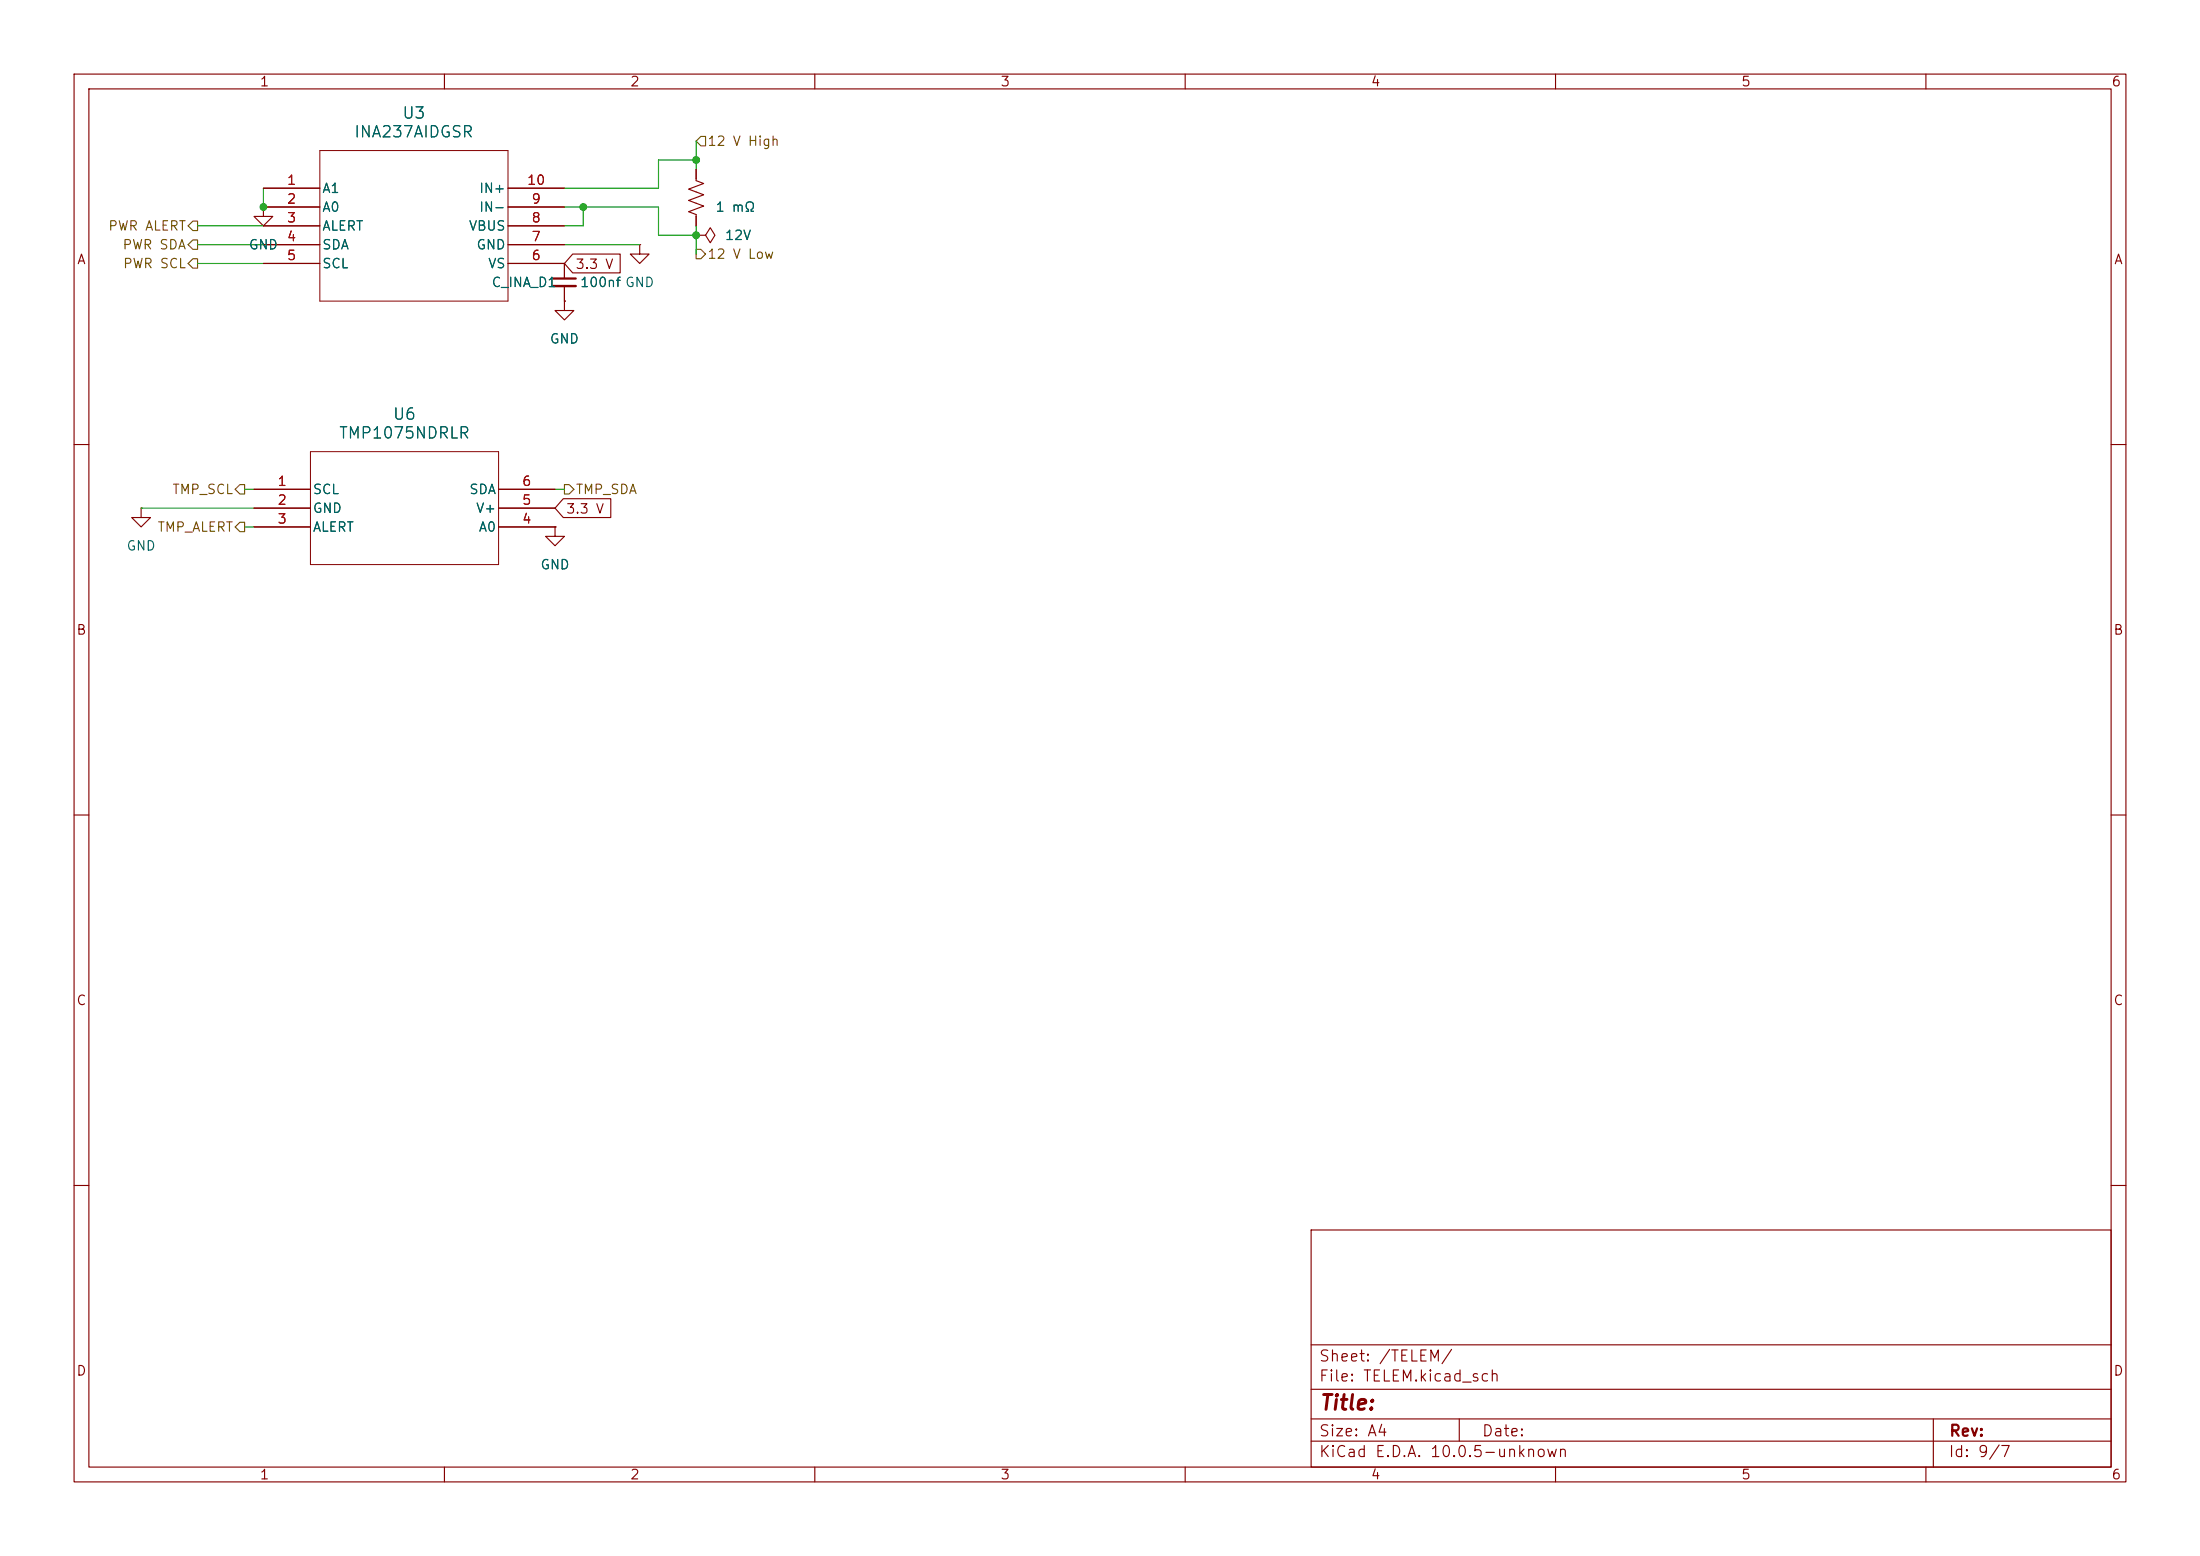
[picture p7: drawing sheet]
(kicad_sch
 (version 20260306)
 (generator "eeschema")
 (generator_version "10.0")
 (paper "A4")
 (lib_symbols
  (symbol "Device:C_Small"
   (pin_numbers (hide yes))
   (pin_names
    (offset 0.254) (hide yes)) (exclude_from_sim no) (in_bom yes) (on_board yes)
   (in_pos_files yes)
   (duplicate_pin_numbers_are_jumpers no)
   (property "Reference" "C" (at 0.254 1.778 0) (show_name no) (do_not_autoplace no) (effects (font (size 1.27 1.27)) (justify left)))
   (property "Value" "C_Small" (at 0.254 -2.032 0) (show_name no) (do_not_autoplace no) (effects (font (size 1.27 1.27)) (justify left)))
   (property "Footprint" "" (at 0 0 0) (show_name no) (do_not_autoplace no) (hide yes) (effects (font (size 1.27 1.27))))
   (property "Datasheet" "" (at 0 0 0) (show_name no) (do_not_autoplace no) (hide yes) (effects (font (size 1.27 1.27))))
   (property "Description" "Unpolarized capacitor, small symbol" (at 0 0 0) (show_name no) (do_not_autoplace no) (hide yes) (effects (font (size 1.27 1.27))))
   (symbol "C_Small_0_1"
    (polyline (pts (xy -1.524 0.508) (xy 1.524 0.508)) (stroke (width 0.3048) (type default)) (fill (type none)))
    (polyline (pts (xy -1.524 -0.508) (xy 1.524 -0.508)) (stroke (width 0.3302) (type default)) (fill (type none))))
   (symbol "C_Small_1_1"
    (pin passive line (at 0 2.54 270) (length 2.032) (name "" (effects (font (size 1.27 1.27)))) (number "1" (effects (font (size 1.27 1.27)))))
    (pin passive line (at 0 -2.54 90) (length 2.032) (name "" (effects (font (size 1.27 1.27)))) (number "2" (effects (font (size 1.27 1.27))))))
   (embedded_fonts no))
  (symbol "Device:R_US"
   (pin_numbers (hide yes))
   (pin_names
    (offset 0)) (exclude_from_sim no) (in_bom yes) (on_board yes)
   (in_pos_files yes)
   (duplicate_pin_numbers_are_jumpers no)
   (property "Reference" "R" (at 2.54 0 90) (show_name no) (do_not_autoplace no) (effects (font (size 1.27 1.27))))
   (property "Value" "R_US" (at -2.54 0 90) (show_name no) (do_not_autoplace no) (effects (font (size 1.27 1.27))))
   (property "Footprint" "" (at 1.016 -0.254 90) (show_name no) (do_not_autoplace no) (hide yes) (effects (font (size 1.27 1.27))))
   (property "Datasheet" "" (at 0 0 0) (show_name no) (do_not_autoplace no) (hide yes) (effects (font (size 1.27 1.27))))
   (property "Description" "Resistor, US symbol" (at 0 0 0) (show_name no) (do_not_autoplace no) (hide yes) (effects (font (size 1.27 1.27))))
   (symbol "R_US_0_1"
    (polyline (pts (xy 0 2.286) (xy 0 2.54)) (stroke (width 0) (type default)) (fill (type none)))
    (polyline (pts (xy 0 2.286) (xy 1.016 1.905) (xy 0 1.524) (xy -1.016 1.143) (xy 0 0.762)) (stroke (width 0) (type default)) (fill (type none)))
    (polyline (pts (xy 0 0.762) (xy 1.016 0.381) (xy 0 0) (xy -1.016 -0.381) (xy 0 -0.762)) (stroke (width 0) (type default)) (fill (type none)))
    (polyline (pts (xy 0 -0.762) (xy 1.016 -1.143) (xy 0 -1.524) (xy -1.016 -1.905) (xy 0 -2.286)) (stroke (width 0) (type default)) (fill (type none)))
    (polyline (pts (xy 0 -2.286) (xy 0 -2.54)) (stroke (width 0) (type default)) (fill (type none))))
   (symbol "R_US_1_1"
    (pin passive line (at 0 3.81 270) (length 1.27) (name "" (effects (font (size 1.27 1.27)))) (number "1" (effects (font (size 1.27 1.27)))))
    (pin passive line (at 0 -3.81 90) (length 1.27) (name "" (effects (font (size 1.27 1.27)))) (number "2" (effects (font (size 1.27 1.27))))))
   (embedded_fonts no))
  (symbol "power:GND"
   (power global)
   (pin_numbers (hide yes))
   (pin_names
    (offset 0) (hide yes)) (exclude_from_sim no) (in_bom yes) (on_board yes)
   (in_pos_files yes)
   (duplicate_pin_numbers_are_jumpers no)
   (property "Reference" "#PWR" (at 0 -6.35 0) (show_name no) (do_not_autoplace no) (hide yes) (effects (font (size 1.27 1.27))))
   (property "Value" "GND" (at 0 -3.81 0) (show_name no) (do_not_autoplace no) (effects (font (size 1.27 1.27))))
   (property "Footprint" "" (at 0 0 0) (show_name no) (do_not_autoplace no) (hide yes) (effects (font (size 1.27 1.27))))
   (property "Datasheet" "" (at 0 0 0) (show_name no) (do_not_autoplace no) (hide yes) (effects (font (size 1.27 1.27))))
   (property "Description" "Power symbol creates a global label with name \"GND\" , ground" (at 0 0 0) (show_name no) (do_not_autoplace no) (hide yes) (effects (font (size 1.27 1.27))))
   (symbol "GND_0_1"
    (polyline (pts (xy 0 0) (xy 0 -1.27) (xy 1.27 -1.27) (xy 0 -2.54) (xy -1.27 -1.27) (xy 0 -1.27)) (stroke (width 0) (type default)) (fill (type none))))
   (symbol "GND_1_1"
    (pin power_in line (at 0 0 270) (length 0) (name "" (effects (font (size 1.27 1.27)))) (number "1" (effects (font (size 1.27 1.27))))))
   (embedded_fonts no))
  (symbol "power:PWR_FLAG"
   (power global)
   (pin_numbers (hide yes))
   (pin_names
    (offset 0) (hide yes)) (exclude_from_sim no) (in_bom yes) (on_board yes)
   (in_pos_files yes)
   (duplicate_pin_numbers_are_jumpers no)
   (property "Reference" "#FLG" (at 0 1.905 0) (show_name no) (do_not_autoplace no) (hide yes) (effects (font (size 1.27 1.27))))
   (property "Value" "PWR_FLAG" (at 0 3.81 0) (show_name no) (do_not_autoplace no) (effects (font (size 1.27 1.27))))
   (property "Footprint" "" (at 0 0 0) (show_name no) (do_not_autoplace no) (hide yes) (effects (font (size 1.27 1.27))))
   (property "Datasheet" "" (at 0 0 0) (show_name no) (do_not_autoplace no) (hide yes) (effects (font (size 1.27 1.27))))
   (property "Description" "Special symbol for telling ERC where power comes from" (at 0 0 0) (show_name no) (do_not_autoplace no) (hide yes) (effects (font (size 1.27 1.27))))
   (symbol "PWR_FLAG_0_0"
    (pin power_out line (at 0 0 90) (length 0) (name "" (effects (font (size 1.27 1.27)))) (number "1" (effects (font (size 1.27 1.27))))))
   (symbol "PWR_FLAG_0_1"
    (polyline (pts (xy 0 0) (xy 0 1.27) (xy -1.016 1.905) (xy 0 2.54) (xy 1.016 1.905) (xy 0 1.27)) (stroke (width 0) (type default)) (fill (type none))))
   (embedded_fonts no))
  (symbol "rov_sensors:INA237AIDGSR"
   (pin_names
    (offset 0.254)) (exclude_from_sim no) (in_bom yes) (on_board yes)
   (in_pos_files yes)
   (duplicate_pin_numbers_are_jumpers no)
   (property "Reference" "U3" (at 20.32 10.16 0) (show_name no) (do_not_autoplace no) (effects (font (size 1.524 1.524))))
   (property "Value" "INA237AIDGSR" (at 20.32 7.62 0) (show_name no) (do_not_autoplace no) (effects (font (size 1.524 1.524))))
   (property "Footprint" "rov_sensors:VSSOP_IDGSR_TEX" (at 0 0 0) (show_name no) (do_not_autoplace no) (hide yes) (effects (font (size 1.27 1.27)
    (italic yes))))
   (property "Datasheet" "https://www.ti.com/lit/ds/symlink/ina237.pdf" (at 0 0 0) (show_name no) (do_not_autoplace no) (hide yes) (effects (font (size 1.27 1.27)
    (italic yes))))
   (property "Description" "85V, 16-Bit, High-Precision Current/Voltage/Power Monitor with I2C" (at 0 0 0) (show_name no) (do_not_autoplace no) (hide yes) (effects (font (size 1.27 1.27))))
   (property "Manufacturer" "Texas Instruments" (at 0 0 0) (show_name no) (do_not_autoplace no) (hide yes) (effects (font (size 1.27 1.27))))
   (property "MPN" "INA237AIDGSR" (at 0 0 0) (show_name no) (do_not_autoplace no) (hide yes) (effects (font (size 1.27 1.27))))
   (property "DigiKey" "296-INA237AIDGSRCT-ND" (at 0 0 0) (show_name no) (do_not_autoplace no) (hide yes) (effects (font (size 1.27 1.27))))
   (property "Temp_Range" "-40°C to 125°C" (at 0 0 0) (show_name no) (do_not_autoplace no) (hide yes) (effects (font (size 1.27 1.27))))
   (property "Category" "Sensors" (at 0 0 0) (show_name no) (do_not_autoplace no) (hide yes) (effects (font (size 1.27 1.27))))
   (property "Verified" "Yes" (at 0 0 0) (show_name no) (do_not_autoplace no) (hide yes) (effects (font (size 1.27 1.27))))
   (property "ki_locked" "" (at 0 0 0) (show_name no) (do_not_autoplace no) (effects (font (size 1.27 1.27))))
   (symbol "INA237AIDGSR_0_1"
    (polyline (pts (xy 7.62 5.08) (xy 7.62 -15.24)) (stroke (width 0.127) (type default)) (fill (type none)))
    (polyline (pts (xy 7.62 -15.24) (xy 33.02 -15.24)) (stroke (width 0.127) (type default)) (fill (type none)))
    (polyline (pts (xy 33.02 5.08) (xy 7.62 5.08)) (stroke (width 0.127) (type default)) (fill (type none)))
    (polyline (pts (xy 33.02 -15.24) (xy 33.02 5.08)) (stroke (width 0.127) (type default)) (fill (type none)))
    (pin bidirectional line (at 0 0 0) (length 7.62) (name "A1" (effects (font (size 1.27 1.27)))) (number "1" (effects (font (size 1.27 1.27)))))
    (pin bidirectional line (at 0 -2.54 0) (length 7.62) (name "A0" (effects (font (size 1.27 1.27)))) (number "2" (effects (font (size 1.27 1.27)))))
    (pin unspecified line (at 0 -5.08 0) (length 7.62) (name "ALERT" (effects (font (size 1.27 1.27)))) (number "3" (effects (font (size 1.27 1.27)))))
    (pin unspecified line (at 0 -7.62 0) (length 7.62) (name "SDA" (effects (font (size 1.27 1.27)))) (number "4" (effects (font (size 1.27 1.27)))))
    (pin unspecified line (at 0 -10.16 0) (length 7.62) (name "SCL" (effects (font (size 1.27 1.27)))) (number "5" (effects (font (size 1.27 1.27)))))
    (pin unspecified line (at 40.64 -10.16 180) (length 7.62) (name "VS" (effects (font (size 1.27 1.27)))) (number "6" (effects (font (size 1.27 1.27)))))
    (pin unspecified line (at 40.64 -5.08 180) (length 7.62) (name "VBUS" (effects (font (size 1.27 1.27)))) (number "8" (effects (font (size 1.27 1.27)))))
    (pin input line (at 40.64 -2.54 180) (length 7.62) (name "IN-" (effects (font (size 1.27 1.27)))) (number "9" (effects (font (size 1.27 1.27)))))
    (pin input line (at 40.64 0 180) (length 7.62) (name "IN+" (effects (font (size 1.27 1.27)))) (number "10" (effects (font (size 1.27 1.27))))))
   (symbol "INA237AIDGSR_1_1"
    (pin power_in line (at 40.64 -7.62 180) (length 7.62) (name "GND" (effects (font (size 1.27 1.27)))) (number "7" (effects (font (size 1.27 1.27))))))
   (embedded_fonts no))
  (symbol "tmpsensor:TMP1075NDRLR"
   (pin_names
    (offset 0.254)) (exclude_from_sim no) (in_bom yes) (on_board yes)
   (in_pos_files yes)
   (duplicate_pin_numbers_are_jumpers no)
   (property "Reference" "U6" (at 20.32 10.16 0) (show_name no) (do_not_autoplace no) (effects (font (size 1.524 1.524))))
   (property "Value" "TMP1075NDRLR" (at 20.32 7.62 0) (show_name no) (do_not_autoplace no) (effects (font (size 1.524 1.524))))
   (property "Footprint" "SOT5X3-6_DRL_TEX" (at 0 0 0) (show_name no) (do_not_autoplace no) (hide yes) (effects (font (size 1.27 1.27)
    (italic yes))))
   (property "Datasheet" "https://www.ti.com/lit/gpn/tmp1075" (at 0 0 0) (show_name no) (do_not_autoplace no) (hide yes) (effects (font (size 1.27 1.27)
    (italic yes))))
   (property "Description" "" (at 0 0 0) (show_name no) (do_not_autoplace no) (hide yes) (effects (font (size 1.27 1.27))))
   (property "ki_locked" "" (at 0 0 0) (show_name no) (do_not_autoplace no) (effects (font (size 1.27 1.27))))
   (symbol "TMP1075NDRLR_0_1"
    (polyline (pts (xy 7.62 5.08) (xy 7.62 -10.16)) (stroke (width 0.127) (type default)) (fill (type none)))
    (polyline (pts (xy 7.62 -10.16) (xy 33.02 -10.16)) (stroke (width 0.127) (type default)) (fill (type none)))
    (polyline (pts (xy 33.02 5.08) (xy 7.62 5.08)) (stroke (width 0.127) (type default)) (fill (type none)))
    (polyline (pts (xy 33.02 -10.16) (xy 33.02 5.08)) (stroke (width 0.127) (type default)) (fill (type none)))
    (pin input line (at 0 0 0) (length 7.62) (name "SCL" (effects (font (size 1.27 1.27)))) (number "1" (effects (font (size 1.27 1.27)))))
    (pin output line (at 0 -5.08 0) (length 7.62) (name "ALERT" (effects (font (size 1.27 1.27)))) (number "3" (effects (font (size 1.27 1.27)))))
    (pin input line (at 40.64 -5.08 180) (length 7.62) (name "A0" (effects (font (size 1.27 1.27)))) (number "4" (effects (font (size 1.27 1.27)))))
    (pin power_in line (at 40.64 -2.54 180) (length 7.62) (name "V+" (effects (font (size 1.27 1.27)))) (number "5" (effects (font (size 1.27 1.27)))))
    (pin bidirectional line (at 40.64 0 180) (length 7.62) (name "SDA" (effects (font (size 1.27 1.27)))) (number "6" (effects (font (size 1.27 1.27))))))
   (symbol "TMP1075NDRLR_1_1"
    (pin power_in line (at 0 -2.54 0) (length 7.62) (name "GND" (effects (font (size 1.27 1.27)))) (number "2" (effects (font (size 1.27 1.27))))))
   (embedded_fonts no)))
 (junction
  (at 35.56 27.94)
  (diameter 0)
  (color 0 0 0 0))
 (junction
  (at 93.98 31.75)
  (diameter 0)
  (color 0 0 0 0))
 (junction
  (at 93.98 21.59)
  (diameter 0)
  (color 0 0 0 0))
 (junction
  (at 78.74 27.94)
  (diameter 0)
  (color 0 0 0 0))
 (wire
  (pts (xy 78.74 27.94) (xy 78.74 30.48))
  (stroke (width 0) (type default)))
 (wire
  (pts (xy 78.74 27.94) (xy 88.9 27.94))
  (stroke (width 0) (type default)))
 (wire
  (pts (xy 76.2 25.4) (xy 88.9 25.4))
  (stroke (width 0) (type default)))
 (wire
  (pts (xy 26.67 35.56) (xy 35.56 35.56))
  (stroke (width 0) (type default)))
 (wire
  (pts (xy 93.98 30.48) (xy 93.98 31.75))
  (stroke (width 0) (type default)))
 (wire
  (pts (xy 26.67 30.48) (xy 35.56 30.48))
  (stroke (width 0) (type default)))
 (wire
  (pts (xy 93.98 19.05) (xy 93.98 21.59))
  (stroke (width 0) (type default)))
 (wire
  (pts (xy 26.67 33.02) (xy 35.56 33.02))
  (stroke (width 0) (type default)))
 (wire
  (pts (xy 33.02 71.12) (xy 34.29 71.12))
  (stroke (width 0) (type default)))
 (wire
  (pts (xy 86.36 33.02) (xy 76.2 33.02))
  (stroke (width 0) (type default)))
 (wire
  (pts (xy 19.05 68.58) (xy 34.29 68.58))
  (stroke (width 0) (type default)))
 (wire
  (pts (xy 88.9 31.75) (xy 88.9 27.94))
  (stroke (width 0) (type default)))
 (wire
  (pts (xy 33.02 66.04) (xy 34.29 66.04))
  (stroke (width 0) (type default)))
 (wire
  (pts (xy 88.9 21.59) (xy 93.98 21.59))
  (stroke (width 0) (type default)))
 (wire
  (pts (xy 88.9 21.59) (xy 88.9 25.4))
  (stroke (width 0) (type default)))
 (wire
  (pts (xy 74.93 66.04) (xy 76.2 66.04))
  (stroke (width 0) (type default)))
 (wire
  (pts (xy 76.2 30.48) (xy 78.74 30.48))
  (stroke (width 0) (type default)))
 (wire
  (pts (xy 93.98 31.75) (xy 93.98 34.29))
  (stroke (width 0) (type default)))
 (wire
  (pts (xy 35.56 25.4) (xy 35.56 27.94))
  (stroke (width 0) (type default)))
 (wire
  (pts (xy 88.9 31.75) (xy 93.98 31.75))
  (stroke (width 0) (type default)))
 (wire
  (pts (xy 93.98 21.59) (xy 93.98 22.86))
  (stroke (width 0) (type default)))
 (wire
  (pts (xy 76.2 27.94) (xy 78.74 27.94))
  (stroke (width 0) (type default)))
 (global_label "3.3 V"
  (shape input)
  (at 76.2 35.56 0)
  (fields_autoplaced yes)
  (effects (font (size 1.27 1.27)) (justify left))
  (property "Intersheetrefs" "${INTERSHEET_REFS}" (at 84.2652 35.56 0) (hide yes) (show_name no) (do_not_autoplace no) (effects (font (size 1.27 1.27)) (justify left))))
 (global_label "3.3 V"
  (shape input)
  (at 74.93 68.58 0)
  (fields_autoplaced yes)
  (effects (font (size 1.27 1.27)) (justify left))
  (property "Intersheetrefs" "${INTERSHEET_REFS}" (at 82.9952 68.58 0) (hide yes) (show_name no) (do_not_autoplace no) (effects (font (size 1.27 1.27)) (justify left))))
 (hierarchical_label "TMP_SCL"
  (shape output)
  (at 33.02 66.04 180)
  (effects (font (size 1.27 1.27)) (justify right)))
 (hierarchical_label "PWR SCL"
  (shape output)
  (at 26.67 35.56 180)
  (effects (font (size 1.27 1.27)) (justify right)))
 (hierarchical_label "12 V Low"
  (shape output)
  (at 93.98 34.29 0)
  (effects (font (size 1.27 1.27)) (justify left)))
 (hierarchical_label "PWR SDA"
  (shape output)
  (at 26.67 33.02 180)
  (effects (font (size 1.27 1.27)) (justify right)))
 (hierarchical_label "TMP_SDA"
  (shape output)
  (at 76.2 66.04 0)
  (effects (font (size 1.27 1.27)) (justify left)))
 (hierarchical_label "12 V High"
  (shape input)
  (at 93.98 19.05 0)
  (effects (font (size 1.27 1.27)) (justify left)))
 (hierarchical_label "TMP_ALERT"
  (shape output)
  (at 33.02 71.12 180)
  (effects (font (size 1.27 1.27)) (justify right)))
 (hierarchical_label "PWR ALERT"
  (shape output)
  (at 26.67 30.48 180)
  (effects (font (size 1.27 1.27)) (justify right)))
 (symbol
  (lib_id "power:PWR_FLAG")
  (at 93.98 31.75 270)
  (unit 1)
  (body_style 1)
  (exclude_from_sim no)
  (in_bom yes)
  (on_board yes)
  (in_pos_files yes)
  (dnp no)
  (fields_autoplaced yes)
  (property "Reference" "#FLG05" (at 95.885 31.75 0) (hide yes) (show_name no) (do_not_autoplace no) (effects (font (size 1.27 1.27))))
  (property "Value" "12V" (at 97.79 31.7499 90) (show_name no) (do_not_autoplace no) (effects (font (size 1.27 1.27)) (justify left)))
  (property "Footprint" "" (at 93.98 31.75 0) (hide yes) (show_name no) (do_not_autoplace no) (effects (font (size 1.27 1.27))))
  (property "Datasheet" "" (at 93.98 31.75 0) (hide yes) (show_name no) (do_not_autoplace no) (effects (font (size 1.27 1.27))))
  (property "Description" "Special symbol for telling ERC where power comes from" (at 93.98 31.75 0) (hide yes) (show_name no) (do_not_autoplace no) (effects (font (size 1.27 1.27))))
  (pin "1"))
 (symbol
  (lib_id "tmpsensor:TMP1075NDRLR")
  (at 34.29 66.04 0)
  (unit 1)
  (body_style 1)
  (exclude_from_sim no)
  (in_bom yes)
  (on_board yes)
  (in_pos_files yes)
  (dnp no)
  (fields_autoplaced yes)
  (property "Reference" "U6" (at 54.61 55.88 0) (show_name no) (do_not_autoplace no) (effects (font (size 1.524 1.524))))
  (property "Value" "TMP1075NDRLR" (at 54.61 58.42 0) (show_name no) (do_not_autoplace no) (effects (font (size 1.524 1.524))))
  (property "Footprint" "SOT5X3-6_DRL_TEX" (at 34.29 66.04 0) (hide yes) (show_name no) (do_not_autoplace no) (effects (font (size 1.27 1.27)
    (italic yes))))
  (property "Datasheet" "https://www.ti.com/lit/gpn/tmp1075" (at 34.29 66.04 0) (hide yes) (show_name no) (do_not_autoplace no) (effects (font (size 1.27 1.27)
    (italic yes))))
  (property "Description" "" (at 34.29 66.04 0) (hide yes) (show_name no) (do_not_autoplace no) (effects (font (size 1.27 1.27))))
  (pin "3")
  (pin "4")
  (pin "2")
  (pin "1")
  (pin "5")
  (pin "6"))
 (symbol
  (lib_id "rov_sensors:INA237AIDGSR")
  (at 35.56 25.4 0)
  (unit 1)
  (body_style 1)
  (exclude_from_sim no)
  (in_bom yes)
  (on_board yes)
  (in_pos_files yes)
  (dnp no)
  (fields_autoplaced yes)
  (property "Reference" "U3" (at 55.88 15.24 0) (show_name no) (do_not_autoplace no) (effects (font (size 1.524 1.524))))
  (property "Value" "INA237AIDGSR" (at 55.88 17.78 0) (show_name no) (do_not_autoplace no) (effects (font (size 1.524 1.524))))
  (property "Footprint" "rov_sensors:VSSOP_IDGSR_TEX" (at 35.56 25.4 0) (hide yes) (show_name no) (do_not_autoplace no) (effects (font (size 1.27 1.27)
    (italic yes))))
  (property "Datasheet" "https://www.ti.com/lit/ds/symlink/ina237.pdf" (at 35.56 25.4 0) (hide yes) (show_name no) (do_not_autoplace no) (effects (font (size 1.27 1.27)
    (italic yes))))
  (property "Description" "85V, 16-Bit, High-Precision Current/Voltage/Power Monitor with I2C" (at 35.56 25.4 0) (hide yes) (show_name no) (do_not_autoplace no) (effects (font (size 1.27 1.27))))
  (property "Manufacturer" "Texas Instruments" (at 35.56 25.4 0) (hide yes) (show_name no) (do_not_autoplace no) (effects (font (size 1.27 1.27))))
  (property "MPN" "INA237AIDGSR" (at 35.56 25.4 0) (hide yes) (show_name no) (do_not_autoplace no) (effects (font (size 1.27 1.27))))
  (property "DigiKey" "296-INA237AIDGSRCT-ND" (at 35.56 25.4 0) (hide yes) (show_name no) (do_not_autoplace no) (effects (font (size 1.27 1.27))))
  (property "Temp_Range" "-40°C to 125°C" (at 35.56 25.4 0) (hide yes) (show_name no) (do_not_autoplace no) (effects (font (size 1.27 1.27))))
  (property "Category" "Sensors" (at 35.56 25.4 0) (hide yes) (show_name no) (do_not_autoplace no) (effects (font (size 1.27 1.27))))
  (property "Verified" "Yes" (at 35.56 25.4 0) (hide yes) (show_name no) (do_not_autoplace no) (effects (font (size 1.27 1.27))))
  (pin "1")
  (pin "2")
  (pin "4")
  (pin "3")
  (pin "5")
  (pin "6")
  (pin "7")
  (pin "8")
  (pin "9")
  (pin "10"))
 (symbol
  (lib_id "power:GND")
  (at 74.93 71.12 0)
  (unit 1)
  (body_style 1)
  (exclude_from_sim no)
  (in_bom yes)
  (on_board yes)
  (in_pos_files yes)
  (dnp no)
  (fields_autoplaced yes)
  (property "Reference" "#PWR027" (at 74.93 77.47 0) (hide yes) (show_name no) (do_not_autoplace no) (effects (font (size 1.27 1.27))))
  (property "Value" "GND" (at 74.93 76.2 0) (show_name no) (do_not_autoplace no) (effects (font (size 1.27 1.27))))
  (property "Footprint" "" (at 74.93 71.12 0) (hide yes) (show_name no) (do_not_autoplace no) (effects (font (size 1.27 1.27))))
  (property "Datasheet" "" (at 74.93 71.12 0) (hide yes) (show_name no) (do_not_autoplace no) (effects (font (size 1.27 1.27))))
  (property "Description" "Power symbol creates a global label with name \"GND\" , ground" (at 74.93 71.12 0) (hide yes) (show_name no) (do_not_autoplace no) (effects (font (size 1.27 1.27))))
  (pin "1"))
 (symbol
  (lib_id "power:GND")
  (at 19.05 68.58 0)
  (unit 1)
  (body_style 1)
  (exclude_from_sim no)
  (in_bom yes)
  (on_board yes)
  (in_pos_files yes)
  (dnp no)
  (fields_autoplaced yes)
  (property "Reference" "#PWR02" (at 19.05 74.93 0) (hide yes) (show_name no) (do_not_autoplace no) (effects (font (size 1.27 1.27))))
  (property "Value" "GND" (at 19.05 73.66 0) (show_name no) (do_not_autoplace no) (effects (font (size 1.27 1.27))))
  (property "Footprint" "" (at 19.05 68.58 0) (hide yes) (show_name no) (do_not_autoplace no) (effects (font (size 1.27 1.27))))
  (property "Datasheet" "" (at 19.05 68.58 0) (hide yes) (show_name no) (do_not_autoplace no) (effects (font (size 1.27 1.27))))
  (property "Description" "Power symbol creates a global label with name \"GND\" , ground" (at 19.05 68.58 0) (hide yes) (show_name no) (do_not_autoplace no) (effects (font (size 1.27 1.27))))
  (pin "1"))
 (symbol
  (lib_id "power:GND")
  (at 76.2 40.64 0)
  (unit 1)
  (body_style 1)
  (exclude_from_sim no)
  (in_bom yes)
  (on_board yes)
  (in_pos_files yes)
  (dnp no)
  (fields_autoplaced yes)
  (property "Reference" "#PWR021" (at 76.2 46.99 0) (hide yes) (show_name no) (do_not_autoplace no) (effects (font (size 1.27 1.27))))
  (property "Value" "GND" (at 76.2 45.72 0) (show_name no) (do_not_autoplace no) (effects (font (size 1.27 1.27))))
  (property "Footprint" "" (at 76.2 40.64 0) (hide yes) (show_name no) (do_not_autoplace no) (effects (font (size 1.27 1.27))))
  (property "Datasheet" "" (at 76.2 40.64 0) (hide yes) (show_name no) (do_not_autoplace no) (effects (font (size 1.27 1.27))))
  (property "Description" "Power symbol creates a global label with name \"GND\" , ground" (at 76.2 40.64 0) (hide yes) (show_name no) (do_not_autoplace no) (effects (font (size 1.27 1.27))))
  (pin "1"))
 (symbol
  (lib_id "Device:R_US")
  (at 93.98 26.67 0)
  (unit 1)
  (body_style 1)
  (exclude_from_sim no)
  (in_bom yes)
  (on_board yes)
  (in_pos_files yes)
  (dnp no)
  (fields_autoplaced yes)
  (property "Reference" "R1" (at 96.52 25.3999 0) (hide yes) (show_name no) (do_not_autoplace no) (effects (font (size 1.27 1.27)) (justify left)))
  (property "Value" "1 mΩ" (at 96.52 27.9399 0) (show_name no) (do_not_autoplace no) (effects (font (size 1.27 1.27)) (justify left)))
  (property "Footprint" "Resistor_SMD:R_2512_6332Metric_Pad1.40x3.35mm_HandSolder" (at 94.996 26.924 90) (hide yes) (show_name no) (do_not_autoplace no) (effects (font (size 1.27 1.27))))
  (property "Datasheet" "" (at 93.98 26.67 0) (hide yes) (show_name no) (do_not_autoplace no) (effects (font (size 1.27 1.27))))
  (property "Description" "Resistor, US symbol" (at 93.98 26.67 0) (hide yes) (show_name no) (do_not_autoplace no) (effects (font (size 1.27 1.27))))
  (pin "1")
  (pin "2"))
 (symbol
  (lib_id "power:GND")
  (at 86.36 33.02 0)
  (unit 1)
  (body_style 1)
  (exclude_from_sim no)
  (in_bom yes)
  (on_board yes)
  (in_pos_files yes)
  (dnp no)
  (fields_autoplaced yes)
  (property "Reference" "#PWR025" (at 86.36 39.37 0) (hide yes) (show_name no) (do_not_autoplace no) (effects (font (size 1.27 1.27))))
  (property "Value" "GND" (at 86.36 38.1 0) (show_name no) (do_not_autoplace no) (effects (font (size 1.27 1.27))))
  (property "Footprint" "" (at 86.36 33.02 0) (hide yes) (show_name no) (do_not_autoplace no) (effects (font (size 1.27 1.27))))
  (property "Datasheet" "" (at 86.36 33.02 0) (hide yes) (show_name no) (do_not_autoplace no) (effects (font (size 1.27 1.27))))
  (property "Description" "Power symbol creates a global label with name \"GND\" , ground" (at 86.36 33.02 0) (hide yes) (show_name no) (do_not_autoplace no) (effects (font (size 1.27 1.27))))
  (pin "1"))
 (symbol
  (lib_id "Device:C_Small")
  (at 76.2 38.1 0)
  (unit 1)
  (body_style 1)
  (exclude_from_sim no)
  (in_bom yes)
  (on_board yes)
  (in_pos_files yes)
  (dnp no)
  (property "Reference" "C_INA_D1" (at 66.294 38.1 0) (show_name no) (do_not_autoplace no) (effects (font (size 1.27 1.27)) (justify left)))
  (property "Value" "100nf" (at 78.232 38.1 0) (show_name no) (do_not_autoplace no) (effects (font (size 1.27 1.27)) (justify left)))
  (property "Footprint" "Capacitor_SMD:C_0603_1608Metric_Pad1.08x0.95mm_HandSolder" (at 76.2 38.1 0) (hide yes) (show_name no) (do_not_autoplace no) (effects (font (size 1.27 1.27))))
  (property "Datasheet" "" (at 76.2 38.1 0) (hide yes) (show_name no) (do_not_autoplace no) (effects (font (size 1.27 1.27))))
  (property "Description" "Unpolarized capacitor, small symbol" (at 76.2 38.1 0) (hide yes) (show_name no) (do_not_autoplace no) (effects (font (size 1.27 1.27))))
  (pin "1")
  (pin "2"))
 (symbol
  (lib_id "power:GND")
  (at 35.56 27.94 0)
  (unit 1)
  (body_style 1)
  (exclude_from_sim no)
  (in_bom yes)
  (on_board yes)
  (in_pos_files yes)
  (dnp no)
  (fields_autoplaced yes)
  (property "Reference" "#PWR03" (at 35.56 34.29 0) (hide yes) (show_name no) (do_not_autoplace no) (effects (font (size 1.27 1.27))))
  (property "Value" "GND" (at 35.56 33.02 0) (show_name no) (do_not_autoplace no) (effects (font (size 1.27 1.27))))
  (property "Footprint" "" (at 35.56 27.94 0) (hide yes) (show_name no) (do_not_autoplace no) (effects (font (size 1.27 1.27))))
  (property "Datasheet" "" (at 35.56 27.94 0) (hide yes) (show_name no) (do_not_autoplace no) (effects (font (size 1.27 1.27))))
  (property "Description" "Power symbol creates a global label with name \"GND\" , ground" (at 35.56 27.94 0) (hide yes) (show_name no) (do_not_autoplace no) (effects (font (size 1.27 1.27))))
  (pin "1")))
